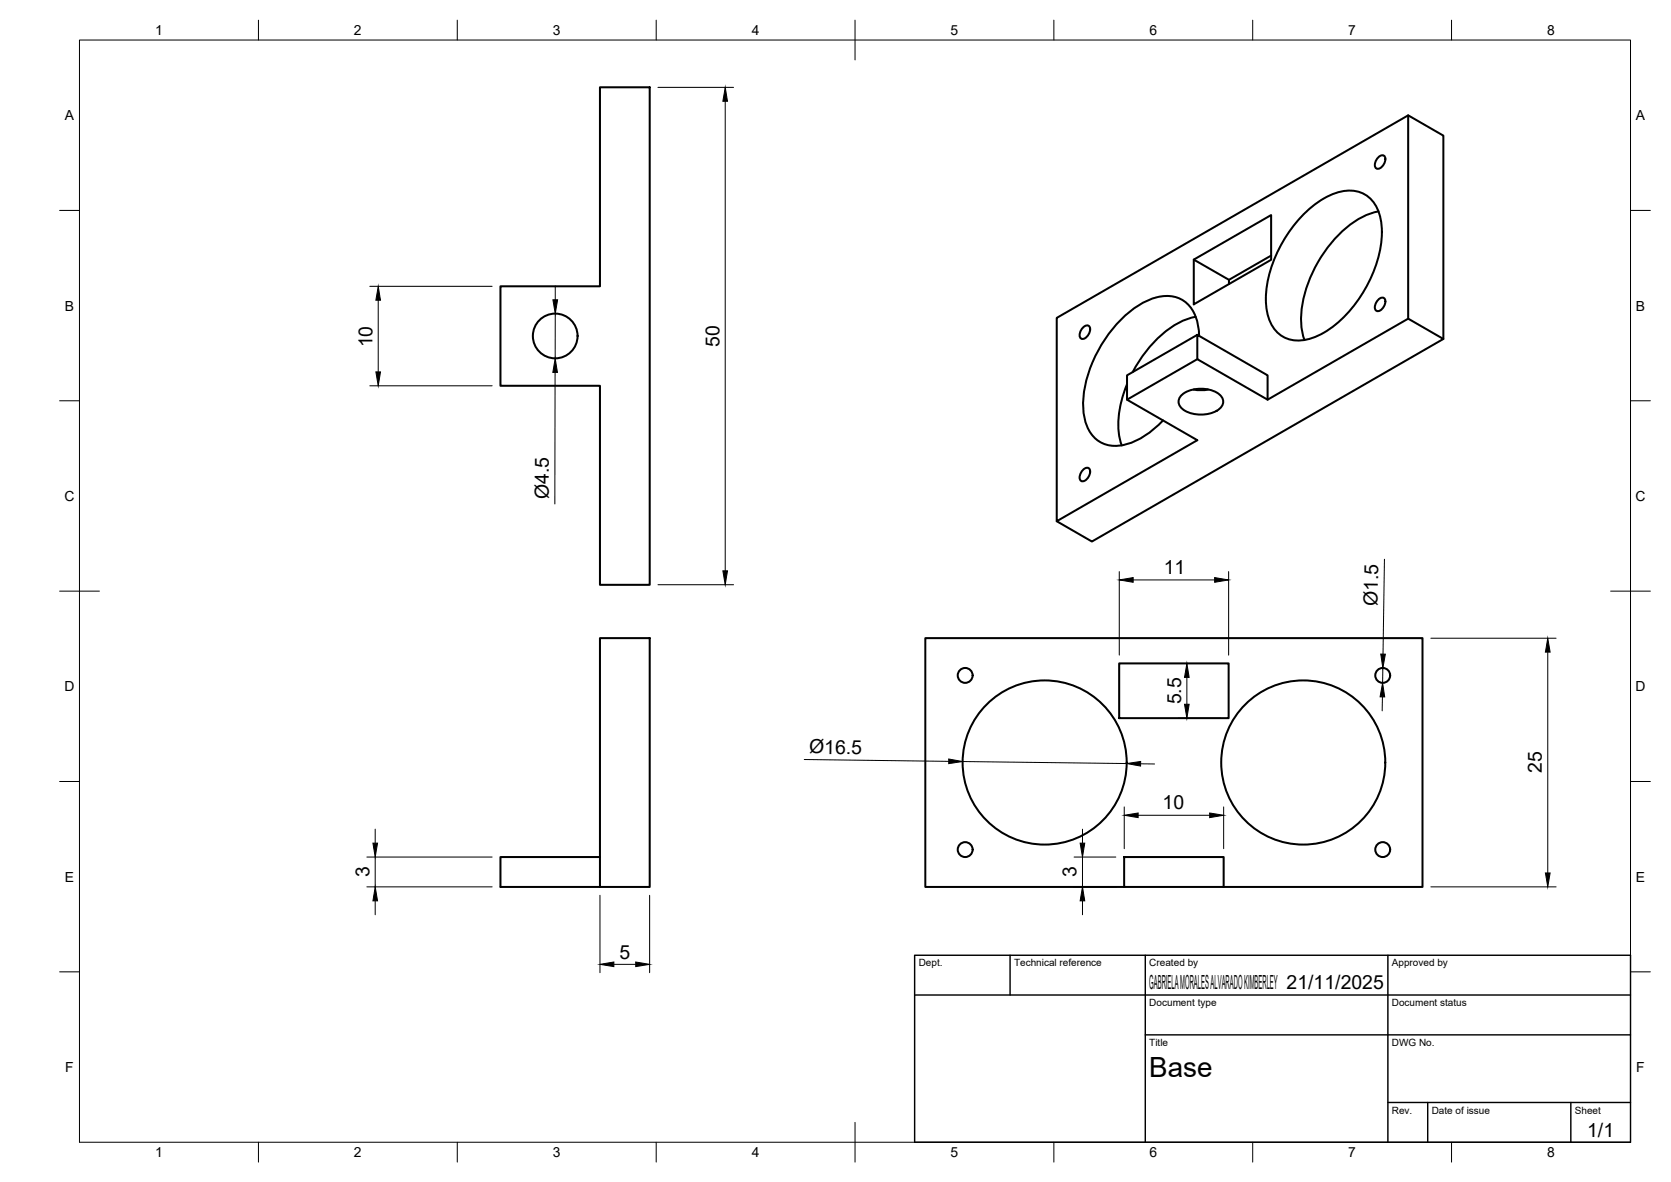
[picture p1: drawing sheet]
<svg xmlns="http://www.w3.org/2000/svg" width="420mm" height="297mm" viewBox="0 0 420 297" stroke-linecap="round" stroke-linejoin="round" font-family="sans-serif">
<!-- layer: Visible -->
<g fill="none" stroke="#000" stroke-width=".51">
<path d="M150.9 21.9h12.5v125.1h-12.5v-50h-25.1v-25h25.1zM346.7 39.4a.95 .95 0 0 1 1.3-.3 .95 .95 0 0 1 .3 1.3l-.6 1.3a1.02 1.02 0 0 1-1.1 .7 1.02 1.02 0 0 1-.9-.9l.2-.9zM354.1 29l8.8 5.1v51.1M327.5 54.1a18.9 18.9 0 0 1 11.1-6.2 7.6 7.6 0 0 1 8.2 5.8 24 24 0 0 1-2.3 16.6 30 30 0 0 1-13.1 14.1 8.7 8.7 0 0 1-10.6-1.3 14 14 0 0 1-2.2-11.3 33.9 33.9 0 0 1 8.9-17.7zM346.6 53.1a21.4 21.4 0 0 0-12.4 8.6 30.5 30.5 0 0 0-7 20.2l.8 3.5M300.2 65.2l19.4-11.2v11.3l-19.4 11.2zM300.2 65.2l8.8 5.1v1.1M300.7 79.6a22.6 22.6 0 0 0-13.3 9.7l-2.6 4.2M319.6 64.2l-10.6 6.1M346.7 75.2a.95 .95 0 0 1 1.3-.3 .95 .95 0 0 1 .3 1.3l-.6 1.2a1.02 1.02 0 0 1-1.1 .8 1.02 1.02 0 0 1-.9-.9l.2-.9zM272.4 82.2a.95 .95 0 0 1 1.3-.3 .95 .95 0 0 1 .4 1.3l-.6 1.2a1.02 1.02 0 0 1-1.1 .8 1.02 1.02 0 0 1-.9-1l.1-.8zM283.4 96.5a22.3 22.3 0 0 0-1.4 15.4"/>
<path d="M297.3 99.1a8 8 0 0 1 9.8 .5 2.32 2.32 0 0 1-1.2 3.6 8.5 8.5 0 0 1-8.6-.4 2.22 2.22 0 0 1 0-3.7zM300.1 97.9l1.9 .2 1.8-.2M301.1 84.1l17.6 10.2v6.1l-17.6-10.1zM301.1 84.1l-17.7 10.2v6.1l17.7 10.2-35.4 20.4v-51.1l88.4-50.9v51.1l-35.4 20.3M301.1 90.3l-17.7 10.1M301.5 84.4a10 10 0 0 0-4.8-9.3 10.6 10.6 0 0 0-9.5 1.1 32 32 0 0 0-14.9 25.6 10.5 10.5 0 0 0 4.3 9.3 9.8 9.8 0 0 0 9.3-.5 23.4 23.4 0 0 0 6.5-4.9M354.1 80.1l8.8 5.1-88.3 50.9-8.9-5.1M272.4 118a.95 .95 0 0 1 1.3-.4 .95 .95 0 0 1 .4 1.3l-.6 1.3a1.02 1.02 0 0 1-1.1 .7 1.02 1.02 0 0 1-.9-.9l.1-.9zM150.9 160.4h12.5v62.5h-12.5zM281.4 166.7h27.5v13.8h-27.5zM150.9 215.4h-25.1v7.5h25.1M282.7 215.4h25v7.5h-25z"/>
<path d="M282.7 222.9h-50v-62.5h125v62.5h-50"/>
<circle cx="139.6" cy="84.4" r="5.6"/>
<circle cx="242.7" cy="169.7" r="1.87"/>
<circle cx="347.7" cy="169.7" r="1.87"/>
<circle cx="262.7" cy="191.6" r="20.6"/>
<circle cx="327.7" cy="191.6" r="20.6"/>
<circle cx="242.7" cy="213.5" r="1.87"/>
<circle cx="347.7" cy="213.5" r="1.87"/>
</g>
<!-- layer: BORDER -->
<g fill="none" stroke="#000" stroke-width=".25">
<path d="M20 10.1h390v276.9h-390zM65 5.1v5M115 5.1v5M165 5.1v5M215 5.1v10M265 5.1v5M315 5.1v5M365 5.1v5M15 52.9h5M410 52.9h5M15 100.7h5M410 100.7h5"/>
<path d="M15 148.6h10M405 148.6h10M15 196.4h5M410 196.4h5M15 244.2h5M410 244.2h5M65 287v5M115 287v5M165 287v5M215 282.1v9.9M265 287v5M315 287v5"/>
<path d="M365 287v5"/>
</g>
<!-- layer: TITLEBLOCK -->
<path d="M230 240.1h180v46.9h-180zM230 250h180M254 240.1v9.9M288 240.1v46.9M349 240.1v46.9M288 260.1h122M349 277.1h61M359 277.1v9.9M395 277.1v9.9" fill="none" stroke="#000" stroke-width=".36"/>
<!-- layer: FD_Dimensions -->
<g fill="none" stroke="#000" stroke-width=".25">
<path d="M165.4 22h19M182.4 25.4v118.1M93 72h30.7M95.1 75.4v18.1M139.6 71.8v3.5M139.6 78.8v11.3M93 97h30.7M139.6 93.6l-.1 33M165.4 146.9h19M281.4 143.6v21M284.9 145.7h20.5M308.9 143.6v21"/>
<path d="M348.1 140.5l-.4 23.9M296.3 166.7h10.5M298.4 170.2v6.8M347.6 175.1l-.1 3.5M347.7 167.9l-.1 3.7M359.8 160.4h31.5M389.2 163.9v55.5M202.2 190.9l36.3 .4M242 191.4l41.3 .5M286.8 191.9l3.5 .1M296.3 180.5h10.5M92.2 215.4h31.5"/>
<path d="M94.3 208.4v3.5M94.3 215.4v7.5M270.1 215.4h10.5M272.2 208.4v3.5M272.2 215.4v7.5M282.7 202.8v10.5M286.2 204.9h18M307.7 202.8v10.5M92.2 222.9h31.5M94.3 226.4v3.5M150.9 225v19.4M163.3 225v19.4"/>
<path d="M270.1 222.9h10.5M272.2 226.4v3.5M359.8 222.9h31.5M154.3 242.3h5.6"/>
</g>
<g fill="#000" stroke="#000" stroke-width=".25">
<path d="M182.4 22l.5 3.4h-1.1zM95.1 72l.6 3.4h-1.2zM139 75.3h1.2l-.6 3.5zM94.5 93.5h1.2l-.6 3.5zM139.6 90.1l.6 3.5h-1.2zM181.8 143.5h1.1l-.5 3.4zM281.4 145.7l3.5-.6v1.2zM305.4 145.1l3.5 .6-3.5 .6zM297.8 177h1.2l-.6 3.5zM298.4 166.7l.6 3.5h-1.2zM347.6 171.6l.6 3.5h-1.2zM347.2 164.4h1.1l-.6 3.5z"/>
<path d="M389.2 160.4l.6 3.5h-1.2zM238.5 190.7l3.5 .7-3.5 .5zM283.3 191.9l3.5-.5v1.1zM93.8 211.9h1.1l-.6 3.5zM271.6 211.9h1.2l-.6 3.5zM282.7 204.9l3.5-.6v1.2zM304.2 204.3l3.5 .6-3.5 .6zM388.6 219.4h1.2l-.6 3.5zM94.3 222.9l.6 3.5h-1.1zM272.2 222.9l.6 3.5h-1.2zM150.9 242.3l3.4-.5v1.1zM159.9 241.8l3.4 .5-3.4 .6z"/>
</g>
<text font-size="7" x="289" y="270.6">Base</text>
<g font-size="4.9">
<text x="93.6" y="87.3" transform="rotate(-90 93.6 87.3)">10</text>
<text x="180.9" y="87.2" transform="rotate(-90 180.9 87.2)">50</text>
<text x="138" y="125.4" transform="rotate(-90 138 125.4)">Ø4.5</text>
<text x="292.6" y="144.3">11</text>
<text x="346.4" y="152.3" transform="rotate(-89 346.4 152.3)">Ø1.5</text>
<text x="297" y="177" transform="rotate(-90 297 177)">5.5</text>
<text x="203.4" y="189.3" transform="rotate(1 203.4 189.3)">Ø16.5</text>
<text x="387.7" y="194.3" transform="rotate(-90 387.7 194.3)">25</text>
<text x="292.3" y="203.4">10</text>
<text x="92.9" y="220.5" transform="rotate(-90 92.9 220.5)">3</text>
<text x="270.7" y="220.5" transform="rotate(-90 270.7 220.5)">3</text>
<text x="155.7" y="240.9">5</text>
<text x="289" y="248.5">GABRIELA MORALES ALVARADO KIMBERLEY 21/11/2025</text>
<text x="399.1" y="285.7">1/1</text>
</g>
<g font-size="3.5">
<text x="39" y="8.8">1</text>
<text x="89" y="8.8">2</text>
<text x="139" y="8.8">3</text>
<text x="189" y="8.8">4</text>
<text x="239" y="8.8">5</text>
<text x="289" y="8.8">6</text>
<text x="339" y="8.8">7</text>
<text x="389" y="8.8">8</text>
<text x="16.3" y="30.2">A</text>
<text x="411.3" y="30.2">A</text>
<text x="16.3" y="78">B</text>
<text x="411.3" y="78">B</text>
<text x="16.2" y="125.9">C</text>
<text x="411.2" y="125.9">C</text>
<text x="16.2" y="173.7">D</text>
<text x="411.2" y="173.7">D</text>
<text x="16.3" y="221.6">E</text>
<text x="411.3" y="221.6">E</text>
<text x="16.4" y="269.4">F</text>
<text x="411.4" y="269.4">F</text>
<text x="39" y="290.8">1</text>
<text x="89" y="290.8">2</text>
<text x="139" y="290.8">3</text>
<text x="189" y="290.8">4</text>
<text x="239" y="290.8">5</text>
<text x="289" y="290.8">6</text>
<text x="339" y="290.8">7</text>
<text x="389" y="290.8">8</text>
</g>
<g font-size="2.5">
<text x="231" y="242.9">Dept.</text>
<text x="255" y="242.9">Technical reference</text>
<text x="289" y="242.9">Created by</text>
<text x="350" y="242.9">Approved by</text>
<text x="289" y="252.8">Document type</text>
<text x="350" y="252.8">Document status</text>
<text x="289" y="262.9">Title</text>
<text x="350" y="262.9">DWG No.</text>
<text x="350" y="279.9">Rev.</text>
<text x="360" y="279.9">Date of issue</text>
<text x="396" y="279.9">Sheet</text>
</g>
</svg>
